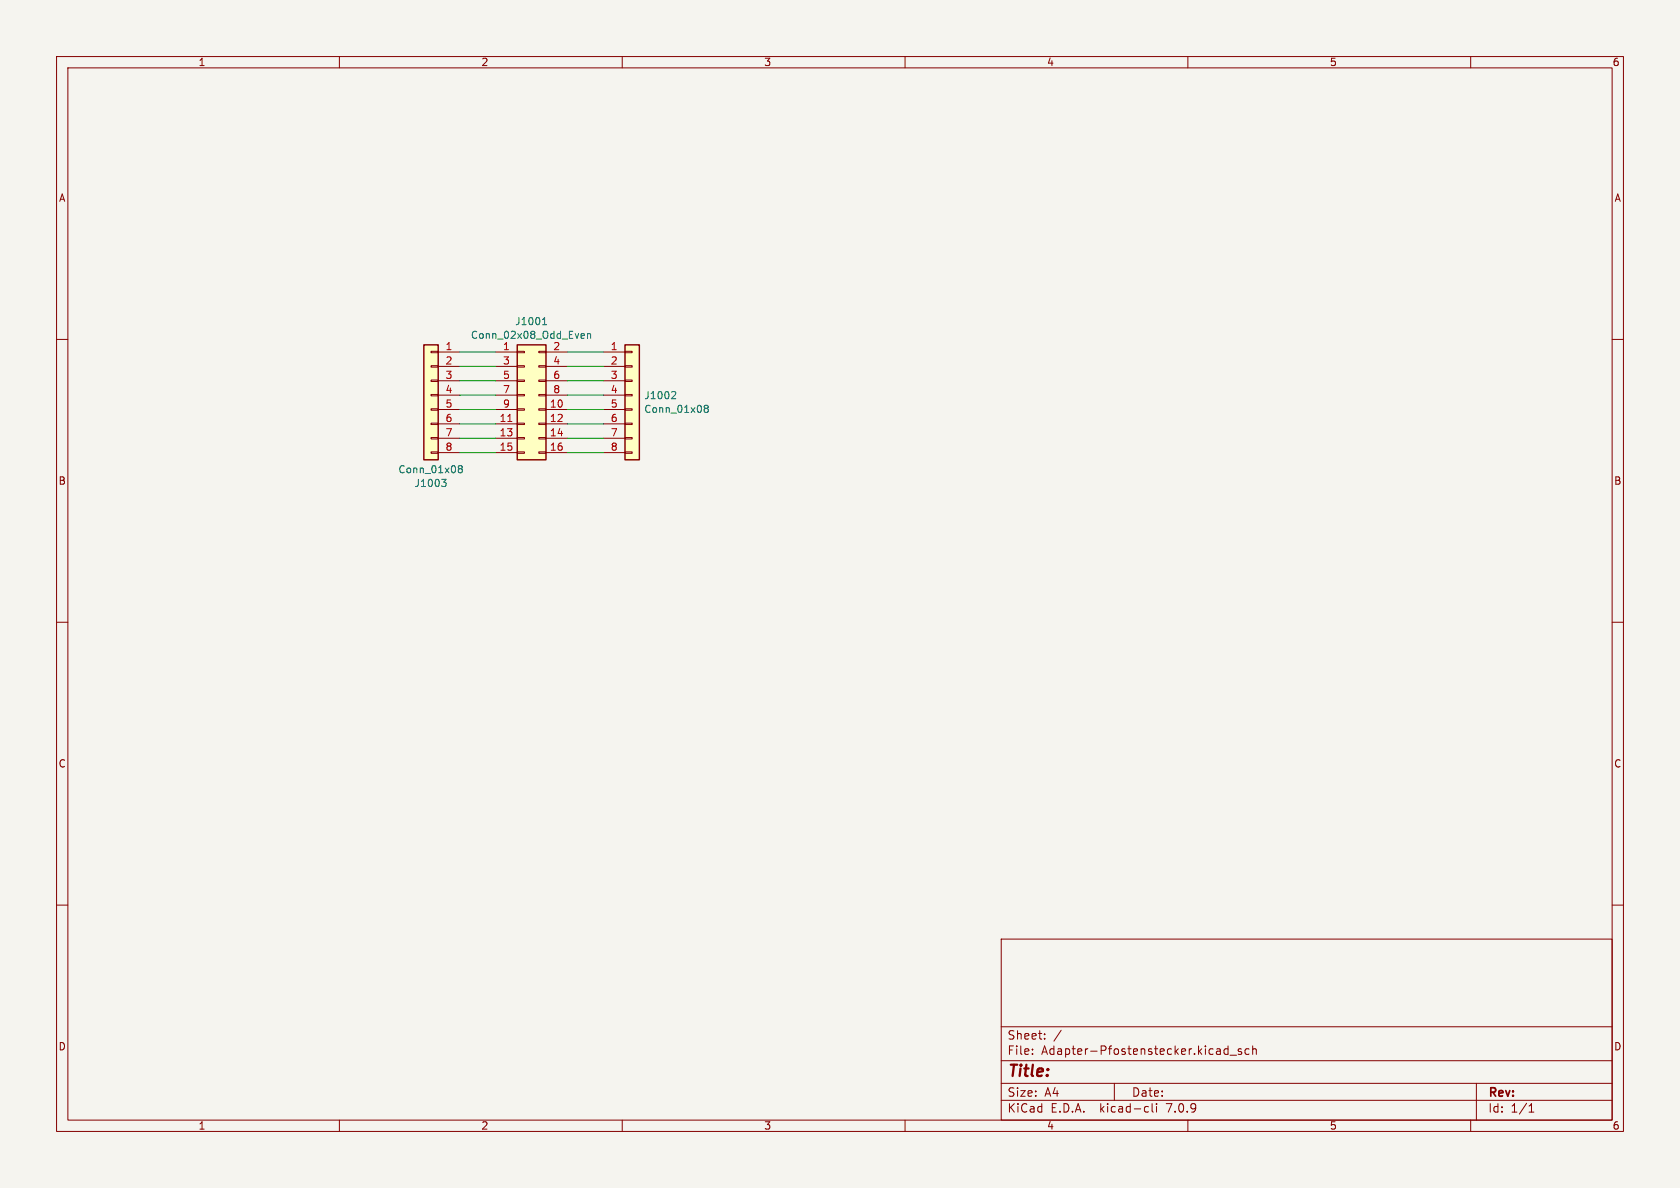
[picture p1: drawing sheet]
<svg xmlns="http://www.w3.org/2000/svg" width="297mm" height="210mm" viewBox="0 0 297 210" stroke-linecap="round" stroke-linejoin="round" font-family="sans-serif">
<path d="M0 0h297v210h-297z" fill="#f5f4ef" stroke="#f5f4ef" stroke-width=".18"/>
<g fill="none" stroke="#840000" stroke-width=".18">
<path d="M10 10h277v190h-277zM12 12h273v186h-273zM60 10v2M110 10v2M160 10v2M210 10v2M260 10v2M10 60h2M285 60h2M76.2 79.9h1.3v.2h-1.3zM76.2 77.3h1.3v.3h-1.3zM76.2 74.8h1.3v.3h-1.3z"/>
<path d="M76.2 72.3h1.3v.2h-1.3zM76.2 69.7h1.3v.3h-1.3zM76.2 67.2h1.3v.2h-1.3zM76.2 64.6h1.3v.3h-1.3zM76.2 62.1h1.3v.3h-1.3zM77.5 62.2h3.8M77.5 64.8h3.8M77.5 67.3h3.8M77.5 69.9h3.8M77.5 72.4h3.8M77.5 74.9h3.8M77.5 77.5h3.8"/>
<path d="M87.6 62.2h3.8M87.6 64.8h3.8M87.6 67.3h3.8M87.6 69.9h3.8M87.6 72.4h3.8M87.6 74.9h3.8M87.6 77.5h3.8M91.4 79.9h1.3v.2h-1.3zM91.4 77.3h1.3v.3h-1.3zM91.4 74.8h1.3v.3h-1.3zM91.4 72.3h1.3v.2h-1.3zM91.4 69.7h1.3v.3h-1.3z"/>
<path d="M91.4 67.2h1.3v.2h-1.3zM91.4 64.6h1.3v.3h-1.3zM91.4 62.1h1.3v.3h-1.3zM95.2 79.9h1.3v.2h-1.3zM95.2 77.3h1.3v.3h-1.3zM95.2 74.8h1.3v.3h-1.3zM95.2 72.3h1.3v.2h-1.3zM95.2 69.7h1.3v.3h-1.3zM95.2 67.2h1.3v.2h-1.3zM95.2 64.6h1.3v.3h-1.3zM95.2 62.1h1.3v.3h-1.3zM96.5 62.2h3.8"/>
<path d="M96.5 64.8h3.8M96.5 67.3h3.8M96.5 69.9h3.8M96.5 72.4h3.8M96.5 74.9h3.8M96.5 77.5h3.8M106.7 62.2h3.8M106.7 64.8h3.8M106.7 67.3h3.8M106.7 69.9h3.8M106.7 72.4h3.8M106.7 74.9h3.8"/>
<path d="M106.7 77.5h3.8M110.5 79.9h1.3v.2h-1.3zM110.5 77.3h1.3v.3h-1.3zM110.5 74.8h1.3v.3h-1.3zM110.5 72.3h1.3v.2h-1.3zM110.5 69.7h1.3v.3h-1.3zM110.5 67.2h1.3v.2h-1.3zM110.5 64.6h1.3v.3h-1.3zM110.5 62.1h1.3v.3h-1.3zM77.5 80h3.8M87.6 80h3.8M96.5 80h3.8"/>
<path d="M106.7 80h3.8M10 110h2M285 110h2M10 160h2M285 160h2M177 166h108v32h-108zM60 198v2M110 198v2M160 198v2M177 194.5h108M177 191.5h108M177 187.5h108"/>
<path d="M177 181.5h108M182.5 186.3v.1M182.5 185.5v.1M184.7 183.6v.1M184.7 182.8v.1M187.6 182.1l-1.3 2M197 191.5v3M202.6 195.6l.4 .1M203 196.5l-.4 .1M203.7 195.1v1.3l.2 .2M204.5 195.1v.1M204.5 195.6v1"/>
<path d="M210 198v2M217.1 184.9v1.5M217.1 185.5l-.4-.1-.3 .3v.4l.1 .2h.6M217.5 186.5h1.1M219.5 185.5l-.4-.1-.2 .2 .1 .2 .5 .2v.3h-.6M220.8 185.5l-.4-.1-.3 .3v.4l.1 .2h.6M221.5 185.5l.2-.1 .3 .1 .1 .9M221.5 184.9v1.5M260 198v2M261 191.5v6.5M270.3 196.6h.9M270.3 195.5l.4-.4v1.5"/>
</g>
<g fill="#ffffc2" stroke="#ffffc2" stroke-width=".18">
<path d="M110.5 61h2.5v20.3h-2.5z"/>
<path d="M74.9 61h2.6v20.3h-2.6z"/>
<path d="M91.4 61h5.1v20.3h-5.1z"/>
</g>
<path d="M74.9 61h2.6v20.3h-2.6zM91.4 61h5.1v20.3h-5.1zM110.5 61h2.5v20.3h-2.5z" fill="none" stroke="#840000" stroke-width=".25"/>
<g fill="none" stroke="#006464" stroke-width=".18">
<path d="M95.9 57.4h.7M96 56.4l.3-.3v1.3M102.9 59h.4v.3l-.6 .1M103.3 59.8h-.4M103.9 59.1l.1-.1h.4v.8M103.9 59v.8M118.9 69.2l.4 .1 .2 .3-.8 .9h.8M124.7 72.2l-.2-.3 .2-.3h.3l.2 .3-.2 .3M124.7 72.2l-.2 .2v.4l.2 .1h.4l.1-.2v-.3l-.2-.2M124.7 72.2h.3M78.1 84.7h.8l-.5 .5 .4 .1 .1 .5-.3 .2h-.3M81.2 82.9l-.2-.3 .2-.3h.3l.2 .3-.2 .3"/>
<path d="M81.2 82.9l-.2 .2 .1 .4 .1 .1 .4-.1 .1-.2v-.2l-.2-.2M81.2 82.9h.3"/>
</g>
<path d="M89.8 74.5h.7" fill="none" stroke="#a90000" stroke-width=".18"/>
<g fill="none" stroke="#009600" stroke-width=".18">
<path d="M81.3 62.2h6.3M81.3 77.5h6.3M81.3 69.9h6.3M81.3 72.4h6.3M81.3 74.9h6.3M81.3 67.3h6.3M81.3 64.8h6.3M100.3 62.2h6.4M100.3 77.5h6.4M100.3 69.9h6.4M100.3 72.4h6.4M100.3 74.9h6.4"/>
<path d="M100.3 67.3h6.4M100.3 64.8h6.4M81.3 80h6.3M100.3 80h6.4"/>
</g>
<text font-size="2.8" fill="#840000" x="178" y="190.9">Title:</text>
<g font-size="2.1" fill="#840000">
<text x="178" y="184">Sheet:</text>
<text x="178" y="186.7">File:</text>
<text x="184.1" y="186.7">Adapter-Pfostenstecker.kicad_sch</text>
<text x="178" y="196.9">KiCad</text>
<text x="178" y="194.1">Size:</text>
<text x="184.7" y="194.1">A4</text>
<text x="185.7" y="196.9">E.D.A.</text>
<text x="194.6" y="196.9">kicad-cli</text>
<text x="200" y="194.1">Date:</text>
<text x="206.5" y="196.9">7.0.9</text>
<text x="263" y="194.3">Rev:</text>
<text x="263" y="196.9">Id:</text>
<text x="267.1" y="196.9">1/1</text>
</g>
<g font-size="1.8" fill="#840000">
<text x="35" y="11.9">1</text>
<text x="85" y="11.9">2</text>
<text x="135" y="11.9">3</text>
<text x="185" y="11.9">4</text>
<text x="235" y="11.9">5</text>
<text x="285" y="11.9">6</text>
<text x="10.3" y="35.9">A</text>
<text x="285.3" y="35.9">A</text>
<text x="10.3" y="85.9">B</text>
<text x="285.3" y="85.9">B</text>
<text x="10.3" y="135.9">C</text>
<text x="285.3" y="135.9">C</text>
<text x="10.3" y="185.9">D</text>
<text x="285.3" y="185.9">D</text>
<text x="35" y="199.9">1</text>
<text x="85" y="199.9">2</text>
<text x="135" y="199.9">3</text>
<text x="185" y="199.9">4</text>
<text x="235" y="199.9">5</text>
<text x="285" y="199.9">6</text>
</g>
<g font-size="1.8" fill="#006464">
<text x="91" y="57.7">J1001</text>
<text x="83.1" y="60.1">Conn_02x08_Odd_Even</text>
<text x="113.8" y="70.8">J1002</text>
<text x="113.8" y="73.2">Conn_01x08</text>
<text x="70.3" y="83.9">Conn_01x08</text>
<text x="73.2" y="86.3">J1003</text>
</g>
<g font-size="1.8" fill="#a90000">
<text x="78.7" y="62">1</text>
<text x="78.7" y="64.5">2</text>
<text x="88.8" y="62">1</text>
<text x="88.8" y="64.5">3</text>
<text x="97.7" y="62">2</text>
<text x="97.7" y="64.5">4</text>
<text x="107.9" y="62">1</text>
<text x="107.9" y="64.5">2</text>
<text x="78.7" y="67.1">3</text>
<text x="78.7" y="69.6">4</text>
<text x="88.8" y="67.1">5</text>
<text x="88.8" y="69.6">7</text>
<text x="97.7" y="67.1">6</text>
<text x="97.7" y="69.6">8</text>
<text x="107.9" y="67.1">3</text>
<text x="107.9" y="69.6">4</text>
<text x="78.7" y="72.1">5</text>
<text x="78.7" y="74.7">6</text>
<text x="78.7" y="77.2">7</text>
<text x="88.2" y="74.7">11</text>
<text x="88.2" y="77.2">13</text>
<text x="88.8" y="72.1">9</text>
<text x="97.1" y="72.1">10</text>
<text x="97.1" y="74.7">12</text>
<text x="97.1" y="77.2">14</text>
<text x="107.9" y="72.1">5</text>
<text x="107.9" y="74.7">6</text>
<text x="107.9" y="77.2">7</text>
<text x="78.7" y="79.8">8</text>
<text x="88.2" y="79.8">15</text>
<text x="97.1" y="79.8">16</text>
<text x="107.9" y="79.8">8</text>
</g>
</svg>
